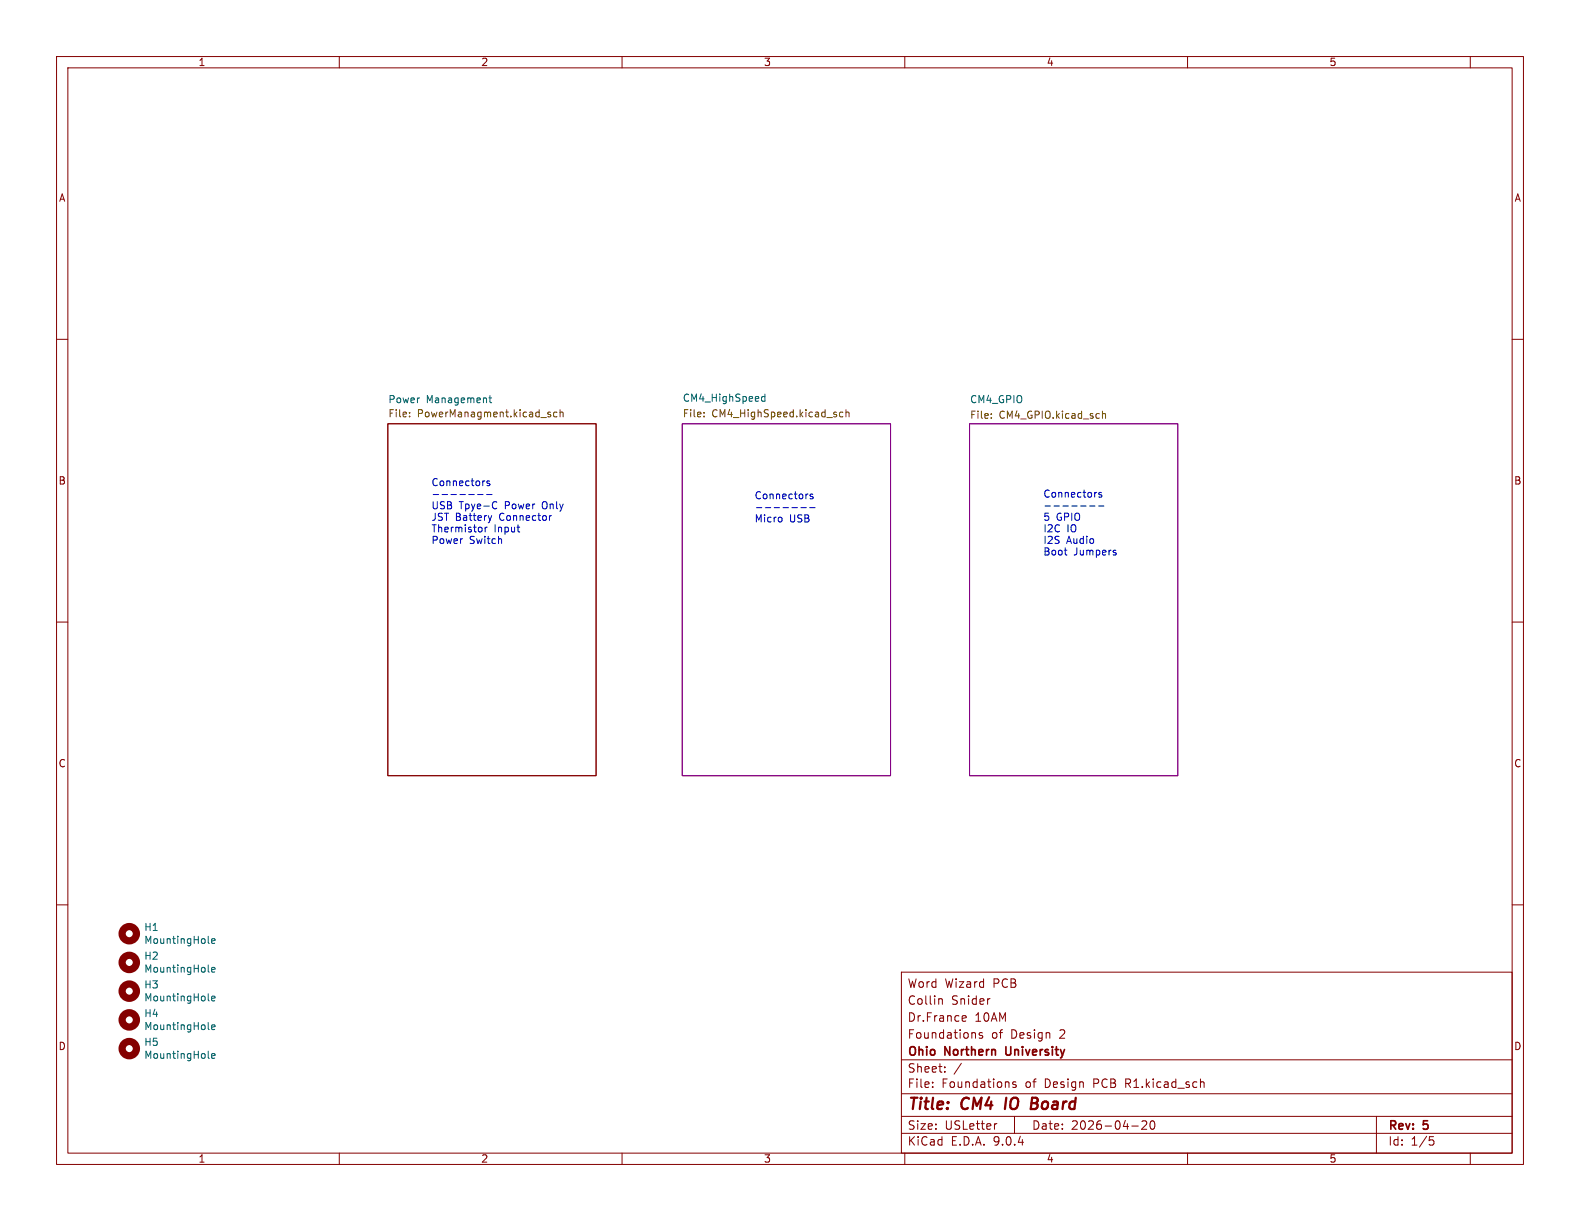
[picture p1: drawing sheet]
<svg xmlns="http://www.w3.org/2000/svg" width="279mm" height="216mm" viewBox="0 0 279 216" stroke-linecap="round" stroke-linejoin="round" font-family="sans-serif">
<g fill="none" stroke="#840000" stroke-width=".18">
<path d="M10 10h259.4v195.9h-259.4zM12 12h255.4v191.9h-255.4zM60 10v2M110 10v2M160 10v2M210 10v2M260 10v2M10 60h2M68.6 74.9h36.8v62.3h-36.8zM267.4 60h2M10 110h2M267.4 110h2"/>
<path d="M10 160h2M159.4 171.9h108v32h-108zM166.2 176.6h.2l.2 .2v.8M170.2 179.7l.4-.1 .3 .3-.8 .2M174.9 176.6h.2M267.4 160h2M159.4 197.4h108M159.4 193.4h108M159.4 187.4h108M164.9 192.1v.2M164.9 191.4v.1M167.1 189.4v.2"/>
<path d="M167.1 188.7v.1M170 188l-1.3 1.9M170.2 180.5h.6M173.7 182.7l-.3-.1-.3 .2 .1 .2 .5 .2v.3h-.6M176.3 198.7l-.3 .1M179.4 197.4v3M179.6 191.4l-.3-.1-.2 .2v.2l.5 .2v.3h-.5M200.1 199.1h1.2M201.9 198.3l.6-.1 .2 .1 .1 .3-.9 1.1h.9M203.5 198.3l.2-.1a.81 .81 0 0 1 .6 .6 .81 .81 0 0 1-.3 .8l-.1 .1a.81 .81 0 0 1-.4-1.4zM212.5 191.3h.2l.2 .2v.8M243.4 197.4v6.5"/>
<path d="M60 203.9v2M110 203.9v2M159.4 200.4h108M160 203.9v2M210 203.9v2M252.8 201h.7M252.9 201.6h.4l.3 .2-.2 .6-.5 .1M260 203.9v2"/>
</g>
<path d="M177.9 194.1l-.2 2M182.4 195.1h.7M182.5 194.1h.7M183.1 195.1l.2 .1M183.2 196l-.9 .1M183.3 195l-.2 .1" fill="none" stroke="#840000" stroke-width=".4"/>
<path d="M177.9 185.1l.1 1.3" fill="none" stroke="#840000" stroke-width=".3"/>
<path d="M120.6 74.9h36.9v62.3h-36.9zM171.4 74.9h36.9v62.3h-36.9z" fill="none" stroke="#840084" stroke-width=".18"/>
<g fill="none" stroke="#725600" stroke-width=".18">
<path d="M72.4 73.6v.1M72.4 72.9v.1M96.9 73.2l.5 .3-.1 .2h-.3M96.9 72.9h.4M98.5 72.9h-.4l-.2 .2 .1 .6h.5M99 73l.2-.1h.3l.1 .8M99 72.4v1.3M124.5 73.6v.1M124.5 72.9v.1M149.1 72.9h-.4l-.3 .2 .2 .6h.5M149.6 73l.2-.1h.3v.8M149.6 72.4v1.3"/>
<path d="M175.3 73.8v.2M175.3 73.2v.1M195 72.7v1.3M195 73.2l.1-.1 .3 .1 .1 .8"/>
</g>
<g fill="none" stroke="#006464" stroke-width=".18">
<path d="M86.5 70.4h.4M86.6 69.9v1.1l.3 .2M135.3 69.7v1.3M135.3 70.2l-.4-.1-.2 .3 .1 .5h.5M36.8 176.8l.2 .2M36.8 171.7l.2 .2M36.8 166.6l.2 .2M37.4 166.4l.6-.1v-.3h-.4l-.2 .2 .1 .6h.5M37.4 171.5l.6-.1v-.3h-.4l-.2 .1 .1 .6h.5M37.4 176.6l.6-.2v-.2l-.4-.1-.2 .2 .1 .6h.5M36.8 187l.2 .1M36.8 181.9l.2 .2"/>
<path d="M37.4 186.7l.6-.1v-.2l-.4-.1-.2 .2 .1 .6h.5M37.4 181.6l.6-.1v-.2l-.4-.1-.2 .2 .1 .6h.5"/>
</g>
<g fill="none" stroke="#840000" stroke-width="1.3">
<circle cx="22.9" cy="170.2" r="1.27"/>
<circle cx="22.9" cy="165.1" r="1.27"/>
<circle cx="22.9" cy="175.3" r="1.27"/>
<circle cx="22.9" cy="180.3" r="1.27"/>
<circle cx="22.9" cy="185.4" r="1.27"/>
</g>
<g fill="none" stroke="#0000c2" stroke-width=".18">
<path d="M76.6 87.4h1M78.2 87.4h.9M79.7 87.4h1M81.3 87.4h1M82.9 87.4h1M84.5 87.4h.9M85.8 93.2v.9M86 87.4h1M86.2 93.2l-.4 .3M86.6 85.1l-.3-.1-.2 .2 .1 .2 .4 .1v.3h-.5M86.9 91.2l-.3 .8M87.5 88.7l.4 .1"/>
<path d="M87.9 89.9l-.4 .1M91.4 93.2h.5M91.8 94.1h.1M97.5 91.2l-.3 .2M133.8 89.8h.9M135.3 89.8h1M136.9 89.8h1M138.2 91.6v.6M138.5 89.8h.9M140 89.8h1M141.6 89.8h1M143.2 89.8h1"/>
<path d="M143.7 87.4h-.3l-.2 .1 .1 .2 .4 .1v.3h-.5M184.8 89.5h1M186.4 89.5h.9M188 89.5h.9M188.2 97.3h.5M188.6 98.1h.1M189.5 89.5h1M191.1 89.5h1M192.7 89.5h.9M194.2 89.5h1M194.8 87.1h-.3l-.2 .2 .1 .1 .4 .2v.3h-.5M197.2 97.7l.2 .2-.2 .2"/>
<path d="M197.2 97.3l.1 .1"/>
</g>
<g font-size="2.8" fill="#840000">
<text x="160.4" y="196.8">Title:</text>
<text x="170.1" y="196.8">CM4</text>
<text x="178.6" y="196.8">IO</text>
<text x="183.9" y="196.8">Board</text>
</g>
<g font-size="2.1" fill="#840000">
<text x="160.4" y="177.9">Collin</text>
<text x="160.4" y="174.9">Word</text>
<text x="167.1" y="174.9">Wizard</text>
<text x="168.2" y="177.9">Snider</text>
<text x="175.6" y="174.9">PCB</text>
<text x="160.4" y="183.9">Foundations</text>
<text x="160.4" y="180.9">Dr.France</text>
<text x="172.3" y="180.9">10AM</text>
<text x="175.3" y="183.9">of</text>
<text x="178.8" y="183.9">Design</text>
<text x="187.5" y="183.9">2</text>
<text x="160.4" y="189.9">Sheet:</text>
<text x="160.4" y="187.1">Ohio</text>
<text x="167.1" y="187.1">Northern</text>
<text x="178.5" y="187.1">University</text>
<text x="160.4" y="192.6">File:</text>
<text x="166.5" y="192.6">Foundations</text>
<text x="181.4" y="192.6">of</text>
<text x="184.9" y="192.6">Design</text>
<text x="193.6" y="192.6">PCB</text>
<text x="199.4" y="192.6">R1.kicad_sch</text>
<text x="160.4" y="202.8">KiCad</text>
<text x="160.4" y="200">Size:</text>
<text x="167.1" y="200">USLetter</text>
<text x="168.1" y="202.8">E.D.A.</text>
<text x="175.7" y="202.8">9.0.4</text>
<text x="182.4" y="200">Date:</text>
<text x="189.4" y="200">2026-04-20</text>
<text x="245.4" y="200.2">Rev:</text>
<text x="245.4" y="202.8">Id:</text>
<text x="249.5" y="202.8">1/5</text>
<text x="251.8" y="200.2">5</text>
</g>
<g font-size="1.8" fill="#840000">
<text x="35" y="11.9">1</text>
<text x="85" y="11.9">2</text>
<text x="135" y="11.9">3</text>
<text x="185" y="11.9">4</text>
<text x="235" y="11.9">5</text>
<text x="10.3" y="35.9">A</text>
<text x="267.7" y="35.9">A</text>
<text x="10.3" y="85.9">B</text>
<text x="267.7" y="85.9">B</text>
<text x="10.3" y="135.9">C</text>
<text x="267.7" y="135.9">C</text>
<text x="10.3" y="185.9">D</text>
<text x="267.7" y="185.9">D</text>
<text x="35" y="205.8">1</text>
<text x="85" y="205.8">2</text>
<text x="135" y="205.8">3</text>
<text x="185" y="205.8">4</text>
<text x="235" y="205.8">5</text>
</g>
<g font-size="1.8" fill="#006464">
<text x="68.6" y="71.4">Power</text>
<text x="75.4" y="71.4">Management</text>
<text x="120.6" y="71.1">CM4_HighSpeed</text>
<text x="171.4" y="71.4">CM4_GPIO</text>
<text x="25.4" y="164.8">H1</text>
<text x="25.4" y="167.1">MountingHole</text>
<text x="25.4" y="169.9">H2</text>
<text x="25.4" y="172.2">MountingHole</text>
<text x="25.4" y="175">H3</text>
<text x="25.4" y="177.3">MountingHole</text>
<text x="25.4" y="185.1">H5</text>
<text x="25.4" y="180.1">H4</text>
<text x="25.4" y="182.3">MountingHole</text>
<text x="25.4" y="187.4">MountingHole</text>
</g>
<g font-size="1.8" fill="#725600">
<text x="68.6" y="74.1">File:</text>
<text x="73.8" y="74.1">PowerManagment.kicad_sch</text>
<text x="120.6" y="74.1">File:</text>
<text x="125.9" y="74.1">CM4_HighSpeed.kicad_sch</text>
<text x="171.4" y="74.4">File:</text>
<text x="176.7" y="74.4">CM4_GPIO.kicad_sch</text>
</g>
<g font-size="1.8" fill="#0000c2">
<text x="76.2" y="86">Connectors</text>
<text x="133.3" y="88.4">Connectors</text>
<text x="184.4" y="88.1">Connectors</text>
<text x="76.2" y="90.1">USB</text>
<text x="76.2" y="92.2">JST Battery</text>
<text x="76.2" y="94.2">Thermistor</text>
<text x="81.2" y="90.1">Tpye-C</text>
<text x="87.3" y="94.2">Input</text>
<text x="88.4" y="92.2">Connector</text>
<text x="89.4" y="90.1">Power</text>
<text x="96.2" y="90.1">Only</text>
<text x="133.3" y="92.5">Micro</text>
<text x="139.6" y="92.5">USB</text>
<text x="184.4" y="92.2">5</text>
<text x="184.4" y="94.2">I2C</text>
<text x="186.8" y="92.2">GPIO</text>
<text x="188.7" y="94.2">IO</text>
<text x="76.2" y="96.3">Power</text>
<text x="83" y="96.3">Switch</text>
<text x="184.4" y="96.3">I2S</text>
<text x="184.4" y="98.3">Boot</text>
<text x="188.6" y="96.3">Audio</text>
<text x="189.9" y="98.3">Jumpers</text>
</g>
</svg>
